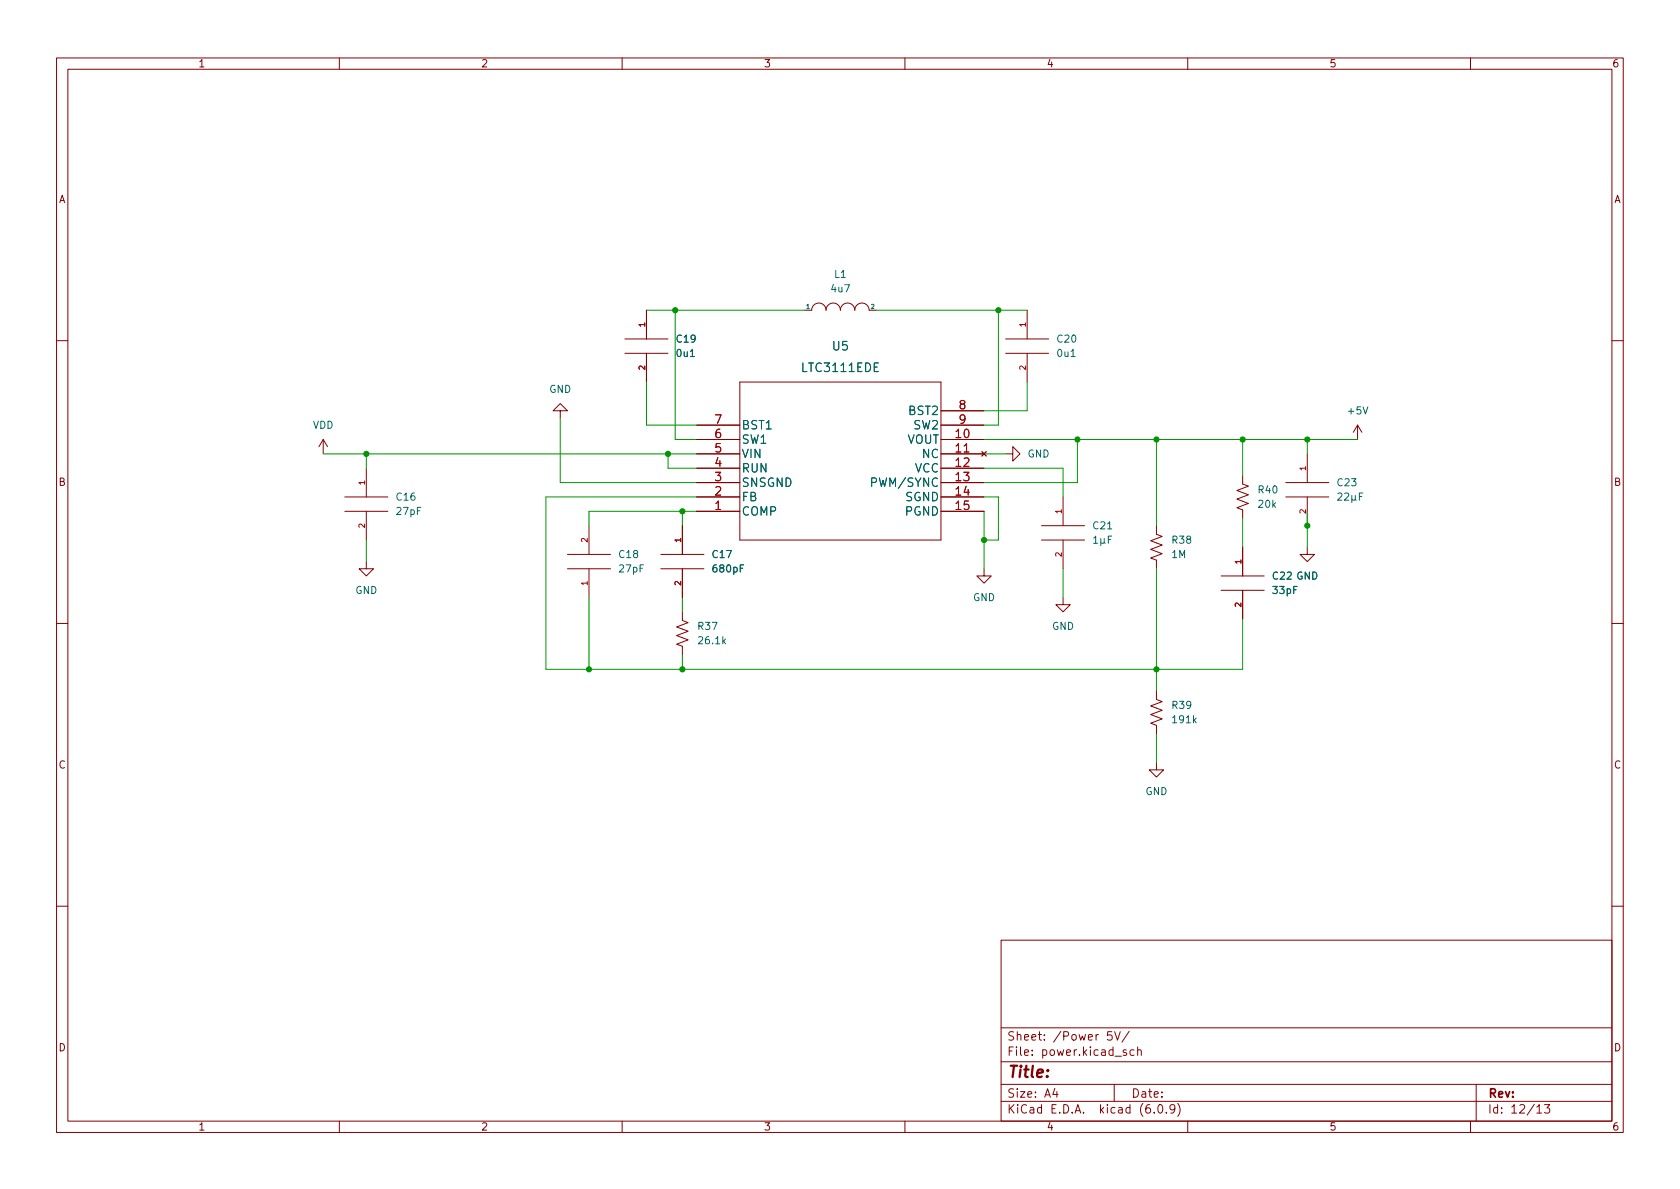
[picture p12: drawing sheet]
<svg xmlns="http://www.w3.org/2000/svg" width="297mm" height="210mm" viewBox="0 0 297 210" stroke-linecap="round" stroke-linejoin="round" font-family="sans-serif">
<g fill="none" stroke="#840000" stroke-width=".18">
<path d="M10 10.2h277v190.1h-277zM12 12.2h273v186.1h-273zM60 10.2v2M110 10.2v2M160 10.2v2M210 10.2v2M260 10.2v2M110.5 59.9h7.6M114.3 54.9v5M142.2 54.9h1.3a1.27 1.27 0 0 1 1.3-1.3 1.27 1.27 0 0 1 1.2 1.3 1.27 1.27 0 0 1 1.3-1.3 1.27 1.27 0 0 1 1.3 1.3 1.27 1.27 0 0 1 1.3-1.3 1.27 1.27 0 0 1 1.2 1.3 1.27 1.27 0 0 1 1.3-1.3 1.27 1.27 0 0 1 1.3 1.3h1.2M177.8 59.9h7.6M181.6 54.9v5"/>
<path d="M10 60.2h2M57.1 77.7l-.7 1.3M57.1 77.7v2.6M57.1 77.7l.8 1.3M99.1 72.6h1.2l-1.2-1.2-1.3 1.2h1.3v1.3M110.5 62.5h7.6M114.3 62.5v5.1M123.2 77.7h7.6M123.2 75.2h7.6M130.8 67.6h35.6v27.9h-35.6zM166.4 77.7h7.6M166.4 75.2h7.6"/>
<path d="M166.4 72.6h7.6M173.6 79.9l.8 .7M174.4 79.9l-.8 .7M177.8 62.5h7.6M181.6 62.5v5.1M240 75.2l-.7 1.2M240 75.2v2.5M240 75.2l.8 1.2M285 60.2h2M61 90.4h7.6M61 87.9h7.6M64.8 99.3v1.3h1.2l-1.2 1.2-1.3-1.2h1.3"/>
<path d="M64.8 82.8v5.1M64.8 90.4v5.1M100.3 98h7.6M104.1 93v5M116.8 98h7.7M120.6 93v5M123.2 90.4h7.6M123.2 80.3h7.6M123.2 82.8h7.6M123.2 85.3h7.6M123.2 87.9h7.6M166.4 90.4h7.6"/>
<path d="M166.4 80.3h7.6M166.4 82.8h7.6M166.4 85.3h7.6M166.4 87.9h7.6M177.8 80.3h1.3v-1.3l1.2 1.3-1.2 1.2v-1.2M184.1 95.5h7.7M184.1 93h7.7M188 87.9v5.1M188 95.5v5.1M204.5 93v1.5l1 .4-2 .7 2 .8-2 .7 2 .8-2 .8 1 .4v1.5M219.7 84.1v1.5l1 .4-2 .7 2 .8-2 .8 2 .7-2 .8 1 .4v1.5M219.7 96.8v5"/>
<path d="M227.3 85.3h7.6M227.3 87.9h7.6M231.1 96.8v1.2h1.3l-1.3 1.3-1.2-1.3h1.2M231.1 80.3v5M231.1 87.9v5.1M10 110.2h2M100.3 100.6h7.6M104.1 100.6v5.1M116.8 100.6h7.7M120.6 108.2v1.5l1.1 .4-2.1 .8 2.1 .7-2.1 .8 2.1 .8-2.1 .7 1 .4v1.5M120.6 100.6v5.1M174 100.6v1.2h1.3l-1.3 1.3-1.3-1.3h1.3"/>
<path d="M188 105.7v1.2h1.2l-1.2 1.3-1.3-1.3h1.3M215.9 104.4h7.6M215.9 101.8h7.6M219.7 104.4v5.1M285 110.2h2M204.5 134.9v1.2h1.2l-1.2 1.3-1.3-1.3h1.3M204.5 122.2v1.5l1 .4-2 .7 2 .8-2 .8 2 .7-2 .8 1 .4v1.5M10 160.2h2M177 166.3h108v32h-108zM285 160.2h2M60 198.3v2M110 198.3v2"/>
<path d="M160 198.3v2M177 194.8h108M177 191.8h108M177 187.8h108M177 181.8h108M186.5 192.5l-.4 1h1M186.9 193v1M196.6 182.4h-.7l-.1 .7 .2-.1 .5 .1 .1 .2v.5l-.2 .1-.6-.1M197 191.8v3M197.1 182.4l.5 1.5 .5-1.5M199.1 185.7l-.3-.1-.2 .2v.3l.5 .1v.4h-.5M199.6 182.4l-1.2 1.9"/>
<path d="M200.5 185.7l-.4-.1-.3 .3v.4l.1 .3h.6M201.1 185.8l.3-.2 .3 .1 .1 .9M201.1 185.1v1.5M204.1 196.7v.1M204.9 195.4l.2-.1a.81 .81 0 0 1 .6 .7 .81 .81 0 0 1-.3 .8h-.2a.81 .81 0 0 1-.6-.6 .81 .81 0 0 1 .3-.8zM206.2 196.7v.1M207.7 196l-.3 .3h-.3l-.2-.3 .1-.6 .4-.1 .2 .2a.99 .99 0 0 1-.3 1.3h-.3M208.2 195.1a1.72 1.72 0 0 1 0 2.3M210 198.3v2M260 198.3v2M261 191.8v6.5M271.7 195.8l.5-.5v1.5"/>
<path d="M271.7 196.8h.9M273.1 195.3h.9l-.5 .6 .4 .1v.7l-.2 .1h-.4l-.2-.1"/>
</g>
<g fill="none" stroke="#006464" stroke-width=".18">
<path d="M193.4 95.2l.3-.4v1.3M193.4 96.1h.7M194.6 95.2v1.3M195.2 95.9l.2 .2M195.2 95.2v.8l-.4 .1-.2-.2M196 95.4h.4M196.6 94.8h-.6v1.3M236.5 87.3l.5-.1 .3 .3-.8 1h.8M237.8 87.3l.4-.1 .3 .3-.8 1h.8M239 87.6v1.3M239.6 88.3l.2 .2M239.6 87.6v.8l-.4 .1-.2-.2"/>
<path d="M240.4 87.8h.4M241 87.2h-.6v1.3"/>
</g>
<g fill="none" stroke="#009600" stroke-width=".18">
<path d="M114.3 54.9h27.9M119.4 54.9v22.8h3.8M154.9 54.9h26.7M176.5 54.9v20.3h-2.5M99.1 73.9v11.4h24.1M114.3 67.6v7.6h8.9M174 77.7h66M181.6 67.6v5h-7.6M190.5 77.7v7.6h-16.5M204.5 77.7v15.3M219.7 77.7v6.4M231.1 77.7v2.6"/>
<path d="M57.1 80.3h66.1M64.8 80.3v2.5M64.8 95.5v3.8M118.1 80.3v2.5h5.1M120.6 90.4v2.6M123.2 87.9h-26.7v30.5h123.2v-8.9M123.2 90.4h-19.1v2.6M174 80.3h3.8M174 82.8h14v5.1M174 90.4v10.2M174 87.9h2.5v7.6h-2.5M219.7 91.7v5.1"/>
<path d="M231.1 90.4v6.4M104.1 105.7v12.7M120.6 105.7v2.5M120.6 115.8v2.6M188 100.6v5.1M204.5 100.6v21.6M204.5 129.8v5.1"/>
</g>
<g fill="#009600" stroke="#009600" stroke-width=".18">
<circle cx="120.6" cy="118.4" r=".46"/>
<circle cx="104.1" cy="118.4" r=".46"/>
<circle cx="64.8" cy="80.3" r=".46"/>
<circle cx="204.5" cy="77.7" r=".46"/>
<circle cx="231.1" cy="77.7" r=".46"/>
<circle cx="219.7" cy="77.7" r=".46"/>
<circle cx="204.5" cy="118.4" r=".46"/>
<circle cx="231.1" cy="93" r=".46"/>
<circle cx="176.5" cy="54.9" r=".46"/>
<circle cx="190.5" cy="77.7" r=".46"/>
<circle cx="174" cy="95.5" r=".46"/>
<circle cx="118.1" cy="80.3" r=".46"/>
<circle cx="119.4" cy="54.9" r=".46"/>
<circle cx="120.6" cy="90.4" r=".46"/>
</g>
<text font-size="2.8" fill="#840000" x="178" y="190.6">Title:</text>
<g font-size="2.1" fill="#006464">
<text x="142" y="65.8">LTC3111EDE</text>
<text x="147.2" y="62">U5</text>
<text x="131.1" y="75.9">BST1</text>
<text x="160.8" y="73.4">BST2</text>
<text x="161.6" y="75.9">SW2</text>
<text x="131.1" y="83.5">RUN</text>
<text x="131.1" y="81">VIN</text>
<text x="131.1" y="78.5">SW1</text>
<text x="160.3" y="78.5">VOUT</text>
<text x="161.7" y="83.5">VCC</text>
<text x="163.1" y="81">NC</text>
<text x="131.1" y="88.6">FB</text>
<text x="131.1" y="86.1">SNSGND</text>
<text x="154.6" y="86.1">PWM/SYNC</text>
<text x="160.1" y="88.6">SGND</text>
<text x="131.1" y="91.2">COMP</text>
<text x="160.1" y="91.2">PGND</text>
</g>
<g font-size="2.1" fill="#a90000">
<text x="126.4" y="77.5">6</text>
<text x="126.4" y="74.9">7</text>
<text x="169" y="77.5">10</text>
<text x="169.6" y="72.4">8</text>
<text x="169.6" y="74.9">9</text>
<text x="126.4" y="82.5">4</text>
<text x="126.4" y="80">5</text>
<text x="169" y="80">11</text>
<text x="169" y="82.5">12</text>
<text x="126.4" y="87.6">2</text>
<text x="126.4" y="85.1">3</text>
<text x="169" y="85.1">13</text>
<text x="169" y="87.6">14</text>
<text x="126.4" y="90.2">1</text>
<text x="169" y="90.2">15</text>
</g>
<g font-size="2.1" fill="#840000">
<text x="178" y="184">Sheet: /Power 5V/</text>
<text x="178" y="186.7">File: power.kicad_sch</text>
<text x="178" y="196.9">KiCad E.D.A. kicad (6.0.9)</text>
<text x="178" y="194.1">Size: A4</text>
<text x="200" y="194.1">Date:</text>
<text x="263" y="194.1">Rev:</text>
<text x="263" y="196.9">Id: 12/13</text>
</g>
<g font-size="1.8" fill="#840000">
<text x="35" y="11.9">1</text>
<text x="85" y="11.9">2</text>
<text x="135" y="11.9">3</text>
<text x="185" y="11.9">4</text>
<text x="235" y="11.9">5</text>
<text x="285" y="11.9">6</text>
<text x="10.3" y="35.9">A</text>
<text x="285.3" y="35.9">A</text>
<text x="10.3" y="85.9">B</text>
<text x="285.3" y="85.9">B</text>
<text x="10.3" y="135.9">C</text>
<text x="285.3" y="135.9">C</text>
<text x="10.3" y="185.9">D</text>
<text x="285.3" y="185.9">D</text>
<text x="35" y="199.9">1</text>
<text x="85" y="199.9">2</text>
<text x="135" y="199.9">3</text>
<text x="185" y="199.9">4</text>
<text x="235" y="199.9">5</text>
<text x="285" y="199.9">6</text>
</g>
<g font-size="1.8" fill="#006464">
<text x="147.1" y="51.7">4u7</text>
<text x="147.6" y="49.1">L1</text>
<text x="119.7" y="60.6">C19</text>
<text x="119.7" y="63.1">0u1</text>
<text x="187" y="60.6">C20</text>
<text x="187" y="63.1">0u1</text>
<text x="97.1" y="69.5">GND</text>
<text x="55.3" y="75.8">VDD</text>
<text x="238.4" y="73.3">+5V</text>
<text x="181.7" y="80.9">GND</text>
<text x="70.2" y="88.5">C16</text>
<text x="222.6" y="87.2">R40</text>
<text x="222.6" y="89.8">20k</text>
<text x="236.5" y="86">C23</text>
<text x="70.2" y="91.1">27pF</text>
<text x="193.3" y="93.6">C21</text>
<text x="109.5" y="98.7">C18</text>
<text x="109.6" y="101.2">27pF</text>
<text x="126" y="98.7">C17</text>
<text x="126.2" y="101.2">680pF</text>
<text x="207.2" y="98.7">1M</text>
<text x="207.3" y="96.1">R38</text>
<text x="62.8" y="105">GND</text>
<text x="172" y="106.3">GND</text>
<text x="225.1" y="102.5">C22 GND</text>
<text x="225.1" y="105">33pF</text>
<text x="123.5" y="111.4">R37</text>
<text x="123.7" y="113.9">26.1k</text>
<text x="186" y="111.4">GND</text>
<text x="207.3" y="125.3">R39</text>
<text x="207.5" y="127.9">191k</text>
<text x="202.5" y="140.6">GND</text>
</g>
<g font-size="1.4" fill="#a90000">
<text x="114" y="57.8" transform="rotate(-90 114 57.8)">1</text>
<text x="181.4" y="57.8" transform="rotate(-90 181.4 57.8)">1</text>
<text x="114" y="65.4" transform="rotate(-90 114 65.4)">2</text>
<text x="181.4" y="65.4" transform="rotate(-90 181.4 65.4)">2</text>
<text x="230.9" y="83.2" transform="rotate(-90 230.9 83.2)">1</text>
<text x="64.5" y="85.7" transform="rotate(-90 64.5 85.7)">1</text>
<text x="64.5" y="93.4" transform="rotate(-90 64.5 93.4)">2</text>
<text x="103.9" y="95.9" transform="rotate(-90 103.9 95.9)">2</text>
<text x="120.4" y="95.9" transform="rotate(-90 120.4 95.9)">1</text>
<text x="187.7" y="90.8" transform="rotate(-90 187.7 90.8)">1</text>
<text x="230.9" y="90.8" transform="rotate(-90 230.9 90.8)">2</text>
<text x="187.7" y="98.4" transform="rotate(-90 187.7 98.4)">2</text>
<text x="219.5" y="99.7" transform="rotate(-90 219.5 99.7)">1</text>
<text x="103.9" y="103.5" transform="rotate(-90 103.9 103.5)">1</text>
<text x="120.4" y="103.5" transform="rotate(-90 120.4 103.5)">2</text>
<text x="219.5" y="107.3" transform="rotate(-90 219.5 107.3)">2</text>
</g>
<g font-size="1.1" fill="#006464">
<text x="142.6" y="54.6">1</text>
<text x="154" y="54.6">2</text>
</g>
</svg>
